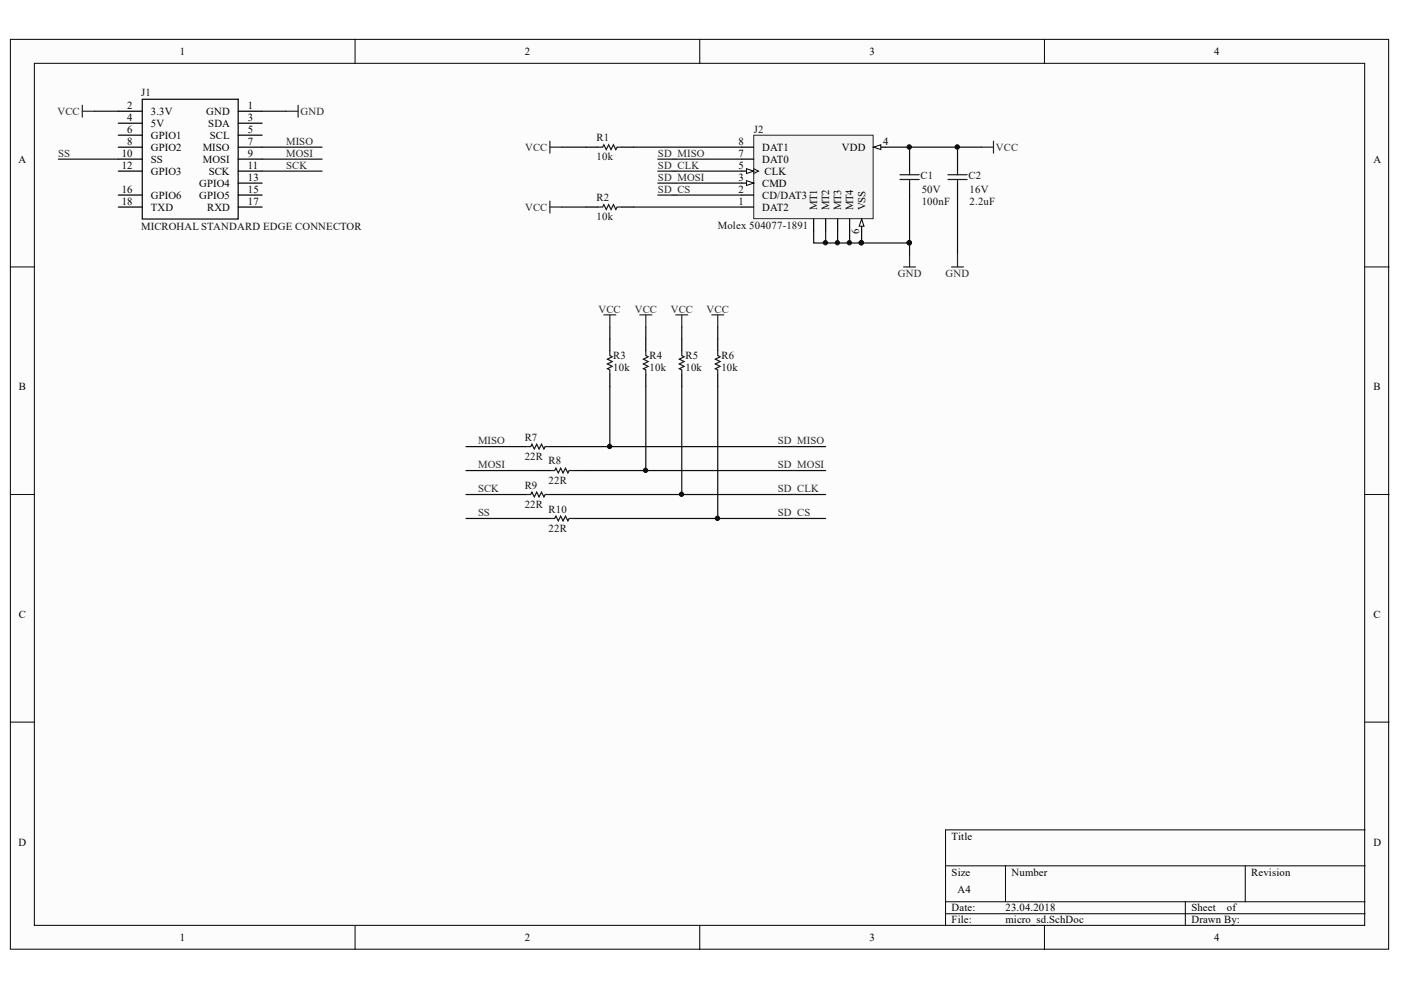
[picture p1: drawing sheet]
<svg xmlns="http://www.w3.org/2000/svg" width="297mm" height="210mm" viewBox="0 0 297 210" stroke-linecap="round" stroke-linejoin="round" font-family="sans-serif">
<g fill="#fcfcfc" stroke="#000" stroke-width=".21">
<path d="M2.2 8.3h292.2v193h-292.2z"/>
<path d="M7.3 13.4h282v182.8h-282z"/>
</g>
<g fill="none" stroke="#000" stroke-width=".21">
<path d="M75.3 8.3v5.1M148.4 8.3v5.1M221.4 8.3v5.1M2.2 56.6h5.1M289.4 56.6h5.1M2.2 104.8h5.1M289.4 104.8h5.1M2.2 153.1h5.1M289.4 153.1h5.1M289.4 176h-88.9v20.3M75.3 196.3v5.1M148.4 196.3v5.1"/>
<path d="M200.5 183.6h88.9M200.5 191.2h88.9M200.5 193.7h88.9M213.2 183.6v7.6M221.4 196.3v5.1M251.3 191.2v5.1M264 183.6v7.6"/>
</g>
<path d="M159.8 28.7h25.3v17.7h-25.3z" fill="#f5f5f5" stroke="#262626" stroke-width=".21"/>
<path d="M157.3 38.8h2.5M157.3 43.9h2.5M157.3 41.4h2.5" fill="none" stroke="#000" stroke-width=".25"/>
<path d="M158.3 38.3l1.5 .5-1.5 .5z" fill="#fcfcfc" stroke="#000" stroke-width=".21"/>
<path d="M185.2 31.2h2.6" fill="none" stroke="#000" stroke-width=".25"/>
<path d="M185.2 31.2l1.5-.5v1z" fill="#fcfcfc" stroke="#000" stroke-width=".21"/>
<path d="M157.3 36.3h2.5" fill="none" stroke="#000" stroke-width=".25"/>
<path d="M159.8 35.8l1 .5-1 .5" fill="none" stroke="#000" stroke-width=".21"/>
<path d="M158.3 35.8l1.5 .5-1.5 .5z" fill="#fcfcfc" stroke="#000" stroke-width=".21"/>
<path d="M182.7 46.4v2.6" fill="none" stroke="#000" stroke-width=".25"/>
<path d="M182.7 46.4l.5 1.6h-1z" fill="#fcfcfc" stroke="#000" stroke-width=".21"/>
<g fill="none" stroke="#000" stroke-width=".25">
<path d="M25.1 33.7h5.1M25.1 31.2h5.1M25.1 23.6h5.1M25.1 26.1h5.1M25.1 28.7h5.1M25.1 36.3h5.1M30.2 21h20.3v25.4h-20.3zM50.5 33.7h5.1M50.5 31.2h5.1M50.5 23.6h5.1M50.5 26.1h5.1M50.5 28.7h5.1"/>
<path d="M50.5 36.3h5.1M50.5 38.8h5.1M124.2 31.2h2.6M131.8 31.2h2.6M157.3 33.7h2.5M157.3 31.2h2.5M192.8 33.7v2.6M192.8 38.8v2.6M203 33.7v2.6M203 38.8v2.6M25.1 43.9h5.1M25.1 41.4h5.1"/>
<path d="M50.5 43.9h5.1M50.5 41.4h5.1M124.2 43.9h2.6M131.8 43.9h2.6M172.5 46.4v2.6M175.1 46.4v2.6M177.6 46.4v2.6M180.1 46.4v2.6M129.3 71.8v2.6M129.3 79.5v2.5M136.9 71.8v2.6M136.9 79.5v2.5"/>
<path d="M144.5 71.8v2.6M144.5 79.5v2.5M152.2 71.8v2.6M152.2 79.5v2.5M109 94.7h2.5M114 99.8h2.6M116.6 94.7h2.5M121.7 99.8h2.5M109 104.8h2.5M114 109.9h2.6M116.6 104.8h2.5M121.7 109.9h2.5"/>
</g>
<g fill="none" stroke="#0e0e0e" stroke-width=".25">
<path d="M12.4 33.7h12.7M20 23.6h5.1M55.6 36.3h12.7M55.6 33.7h12.7M55.6 31.2h12.7M55.6 23.6h5.1M119.1 31.2h5.1M134.4 31.2h22.9M139.5 38.8h17.8M139.5 36.3h17.8M139.5 33.7h17.8M187.8 31.2h20.3"/>
<path d="M192.8 31.2v2.5M203 31.2v2.5M119.1 43.9h5.1M134.4 43.9h22.9M139.5 41.4h17.8M172.5 49v2.5h10.2M175.1 49v2.5M177.6 49v2.5M180.1 49v2.5M192.8 41.4v10.1h-10.1v-2.5M192.8 51.5v2.6M203 41.4v12.7"/>
<path d="M129.3 69.3v2.5M136.9 69.3v2.5M144.5 69.3v2.5M152.2 69.3v2.5M98.8 94.7h10.2M98.8 99.8h15.2M119.1 94.7h56M124.2 99.8h50.9M129.3 82v12.7M136.9 82v17.8M144.5 82v22.8M152.2 82v27.9"/>
<path d="M98.8 104.8h10.2M98.8 109.9h15.2M119.1 104.8h56M124.2 109.9h50.9"/>
</g>
<g fill="none" stroke="#1c1c1c" stroke-width=".25">
<path d="M126.8 31.2h1l.2-.5 .5 1 .5-1 .6 1 .5-1 .5 1 .2-.5h1M190.8 37h4.1M190.8 38.1h4.1M192.8 36.3v.7M192.8 38.1v.7M201 37h4M201 38.1h4M203 36.3v.7M203 38.1v.7M126.8 43.9h1l.2-.5 .5 1 .5-1 .6 1 .5-1 .5 1 .2-.5h1M129.3 74.4v1l.5 .2-1 .6 1 .5-1 .5 1 .5-1 .5 .5 .2v1.1M136.9 74.4v1l.5 .2-1 .6 1 .5-1 .5 1 .5-1 .5 .5 .2v1.1"/>
<path d="M144.5 74.4v1l.6 .2-1.1 .6 1.1 .5-1.1 .5 1.1 .5-1.1 .5 .5 .2v1.1M152.2 74.4v1l.5 .2-1 .6 1 .5-1 .5 1 .5-1 .5 .5 .2v1.1M111.5 94.7h1l.3-.5 .5 1 .5-1 .5 1 .5-1 .5 1 .3-.5h1M116.6 99.8h1l.3-.5 .5 1 .5-1 .5 1 .5-1 .5 1 .3-.5h1M111.5 104.8h1l.3-.5 .5 1.1 .5-1.1 .5 1.1 .5-1.1 .5 1.1 .3-.6h1M116.6 109.9h1l.3-.5 .5 1 .5-1 .5 1 .5-1 .5 1 .3-.5h1"/>
</g>
<g fill="#0e0e0e" stroke="#0e0e0e" stroke-width=".21">
<circle cx="129.2" cy="94.7" r=".46"/>
<circle cx="136.9" cy="99.7" r=".46"/>
<circle cx="144.5" cy="104.8" r=".46"/>
<circle cx="152.1" cy="109.9" r=".47"/>
<circle cx="182.6" cy="51.5" r=".46"/>
<circle cx="192.8" cy="51.5" r=".46"/>
<circle cx="192.8" cy="31.2" r=".47"/>
<circle cx="175" cy="51.5" r=".46"/>
<circle cx="177.5" cy="51.5" r=".46"/>
<circle cx="180.1" cy="51.5" r=".46"/>
<circle cx="203" cy="31.2" r=".47"/>
</g>
<g fill="none" stroke="#262626" stroke-width=".25">
<path d="M17.5 23.6h2.5M17.5 22.3v2.6M60.7 23.6h2.5M63.2 22.3v2.6M116.6 31.2h2.5M116.6 29.9v2.6M208.1 31.2h2.5M210.6 29.9v2.6M116.6 42.6v2.6M116.6 43.9h2.5M191.6 56.6h2.5M192.8 54.1v2.5"/>
<path d="M201.7 56.6h2.6M203 54.1v2.5M128 66.8h2.6M129.3 66.8v2.5M135.7 66.8h2.5M136.9 66.8v2.5M143.3 66.8h2.5M144.5 66.8v2.5M150.9 66.8h2.5M152.2 66.8v2.5"/>
</g>
<g font-size="2.3">
<text x="38.2" y="11.7">1</text>
<text x="111.2" y="11.7">2</text>
<text x="184.3" y="11.7">3</text>
<text x="257.4" y="11.7">4</text>
<text x="27" y="23.1">2</text>
<text x="52.5" y="23.1">1</text>
<text x="27" y="25.6">4</text>
<text x="27" y="28.1">6</text>
<text x="32" y="24.3">3.3V</text>
<text x="32" y="26.9">5V</text>
<text x="32" y="29.4">GPIO1</text>
<text x="43.7" y="24.3">GND</text>
<text x="44.2" y="26.9">SDA</text>
<text x="44.5" y="29.4">SCL</text>
<text x="52.5" y="25.6">3</text>
<text x="52.5" y="28.1">5</text>
<text x="3.9" y="34.5">A</text>
<text x="25.8" y="33.2">10</text>
<text x="25.8" y="35.8">12</text>
<text x="27" y="30.7">8</text>
<text x="32" y="31.9">GPIO2</text>
<text x="32" y="34.5">SS</text>
<text x="43" y="31.9">MISO</text>
<text x="43" y="34.5">MOSI</text>
<text x="52.5" y="30.7">7</text>
<text x="52.5" y="33.2">9</text>
<text x="52.5" y="35.8">11</text>
<text x="156.6" y="35.8">5</text>
<text x="156.6" y="33.2">7</text>
<text x="156.6" y="30.7">8</text>
<text x="161.6" y="34.5">DAT0</text>
<text x="161.6" y="31.9">DAT1</text>
<text x="178.5" y="31.9">VDD</text>
<text x="187.2" y="30.7">4</text>
<text x="291.2" y="34.5">A</text>
<text x="25.8" y="40.8">16</text>
<text x="32" y="37">GPIO3</text>
<text x="42.2" y="39.6">GPIO4</text>
<text x="44.2" y="37">SCK</text>
<text x="52.5" y="38.3">13</text>
<text x="52.5" y="40.8">15</text>
<text x="156.6" y="40.8">2</text>
<text x="156.6" y="38.3">3</text>
<text x="161.6" y="39.6">CMD</text>
<text x="162.1" y="37">CLK</text>
<text x="25.8" y="43.4">18</text>
<text x="32" y="42.1">GPIO6</text>
<text x="32" y="44.7">TXD</text>
<text x="42.2" y="42.1">GPIO5</text>
<text x="43.9" y="44.7">RXD</text>
<text x="52.5" y="43.4">17</text>
<text x="156.6" y="43.4">1</text>
<text x="161.6" y="44.7">DAT2</text>
<text x="161.6" y="42.1">CD/DAT3</text>
<text x="173.3" y="44.6" transform="rotate(-90 173.3 44.6)">MT1</text>
<text x="175.8" y="44.6" transform="rotate(-90 175.8 44.6)">MT2</text>
<text x="178.3" y="44.6" transform="rotate(-90 178.3 44.6)">MT3</text>
<text x="180.9" y="44.6" transform="rotate(-90 180.9 44.6)">MT4</text>
<text x="183.5" y="44.6" transform="rotate(-90 183.5 44.6)">VSS</text>
<text x="182.1" y="49.6" transform="rotate(-90 182.1 49.6)">6</text>
<text x="4" y="82.8">B</text>
<text x="291.2" y="82.8">B</text>
<text x="4" y="131">C</text>
<text x="291.2" y="131">C</text>
<text x="3.9" y="179.3">D</text>
<text x="201.8" y="178">Title</text>
<text x="291.2" y="179.3">D</text>
<text x="201.8" y="185.6">Size</text>
<text x="214.5" y="185.6">Number</text>
<text x="265.3" y="185.6">Revision</text>
<text x="203" y="189.4">A4</text>
<text x="201.8" y="193.2">Date:</text>
<text x="201.8" y="195.8">File:</text>
<text x="213.2" y="193.2">23.04.2018</text>
<text x="213.2" y="195.8">micro_sd.SchDoc</text>
<text x="252.6" y="193.2">Sheet</text>
<text x="252.6" y="195.8">Drawn By:</text>
<text x="260.1" y="193.2">of</text>
<text x="38.2" y="199.6">1</text>
<text x="111.2" y="199.6">2</text>
<text x="184.3" y="199.6">3</text>
<text x="257.4" y="199.6">4</text>
</g>
<g font-size="2.3" fill="#0e0e0e">
<text x="29.9" y="20.3">J1</text>
<text x="126.5" y="29.9">R1</text>
<text x="159.8" y="28.1">J2</text>
<text x="126.5" y="34">10k</text>
<text x="195.2" y="38">C1</text>
<text x="195.4" y="40.8">50V</text>
<text x="205.3" y="38">C2</text>
<text x="205.6" y="40.8">16V</text>
<text x="126.5" y="46.7">10k</text>
<text x="126.5" y="42.6">R2</text>
<text x="195.4" y="43.4">100nF</text>
<text x="205.6" y="43.4">2.2uF</text>
<text x="29.9" y="48.8">MICROHAL STANDARD EDGE CONNECTOR</text>
<text x="152.2" y="48.5">Molex 504077-1891</text>
<text x="130" y="76.2">R3</text>
<text x="137.7" y="76.2">R4</text>
<text x="145.3" y="76.2">R5</text>
<text x="153" y="76.2">R6</text>
<text x="130" y="78.7">10k</text>
<text x="137.7" y="78.7">10k</text>
<text x="145.3" y="78.7">10k</text>
<text x="153" y="78.7">10k</text>
<text x="111.2" y="93.4">R7</text>
<text x="111.2" y="97.5">22R</text>
<text x="116.3" y="98.5">R8</text>
<text x="111.2" y="107.7">22R</text>
<text x="111.2" y="103.6">R9</text>
<text x="116.3" y="102.5">22R</text>
<text x="116.3" y="112.8">22R</text>
<text x="116.3" y="108.7">R10</text>
</g>
<g font-size="2.3" fill="#262626">
<text x="12.2" y="24.3">VCC</text>
<text x="63.7" y="24.3">GND</text>
<text x="12.4" y="33.2">SS</text>
<text x="60.7" y="30.7">MISO</text>
<text x="60.7" y="33.2">MOSI</text>
<text x="60.7" y="35.8">SCK</text>
<text x="111.3" y="31.9">VCC</text>
<text x="139.5" y="35.8">SD_CLK</text>
<text x="139.5" y="33.2">SD_MISO</text>
<text x="211.2" y="31.9">VCC</text>
<text x="139.5" y="40.8">SD_CS</text>
<text x="139.5" y="38.3">SD_MOSI</text>
<text x="111.3" y="44.7">VCC</text>
<text x="190.3" y="58.7">GND</text>
<text x="200.5" y="58.7">GND</text>
<text x="126.9" y="66.3">VCC</text>
<text x="134.6" y="66.3">VCC</text>
<text x="142.2" y="66.3">VCC</text>
<text x="149.8" y="66.3">VCC</text>
<text x="101.3" y="94.2">MISO</text>
<text x="164.9" y="94.2">SD_MISO</text>
<text x="101.3" y="99.2">MOSI</text>
<text x="164.9" y="99.2">SD_MOSI</text>
<text x="101.3" y="104.4">SCK</text>
<text x="164.9" y="104.4">SD_CLK</text>
<text x="101.3" y="109.5">SS</text>
<text x="164.9" y="109.5">SD_CS</text>
</g>
</svg>
